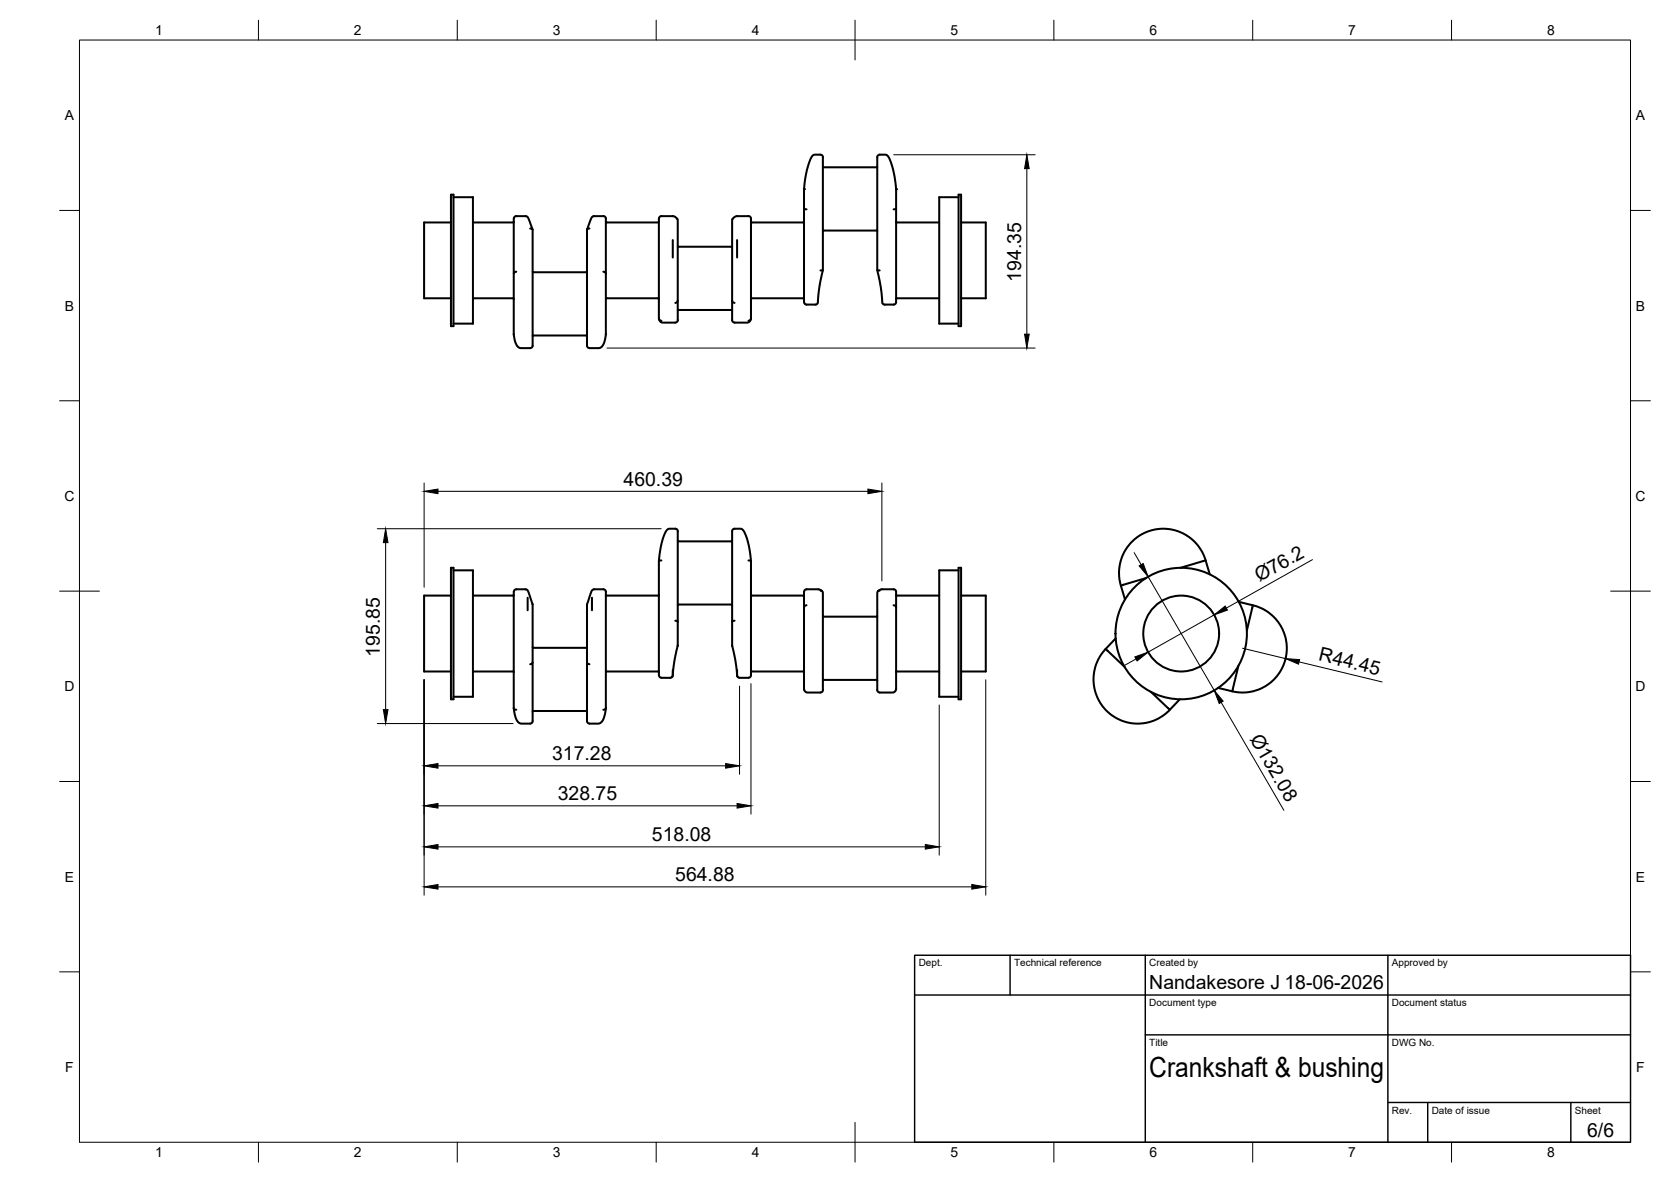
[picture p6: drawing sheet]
<svg xmlns="http://www.w3.org/2000/svg" width="420mm" height="297mm" viewBox="0 0 420 297" stroke-linecap="round" stroke-linejoin="round" font-family="sans-serif">
<!-- layer: Visible -->
<g fill="none" stroke="#000" stroke-width=".51">
<path d="M206.9 39.5v28.4l-.6 .1M206.9 39.5l-.2-.4-.4-.2h-1.5l-.6 .4-1.2 3-.7 3.5-.1 1.7v27.4a1.25 1.25 0 0 0 .6 1.6h2.3l.5-.3 .4-4.2 .9-4.1M113.4 48.9h.6v33.1h-.6zM113.4 55.9h-6.8v19.1h6.8M114 49.6h4.9v31.7h-4.9M129.2 55.7l-.2 .2h-10.1M133.3 57.4l.6 .3v29.2M133.9 57.7l-1.3-3.2-.3-.2h-2.5a1.19 1.19 0 0 0-.6 1.6v28.5l.5 1.9 .6 .9 .6 .3h2.4M147.6 57.7l1.3-3.2 .3-.2h2.5a1.2 1.2 0 0 1 .6 1.6v28.7l-.5 1.8-.6 .9-.6 .2h-2.4M148.2 57.4l-.6 .3v28.2a1.25 1.25 0 0 0 .6 1.6M152.4 55.7l.1 .2h13l.2-.2M188.8 55.7l.2 .2h13"/>
<path d="M202.2 55.7l-.2 .2M202.2 52.4l.6 .2M206.9 41.9l.2 .1h13.3l.2-.1M207.1 57.9h13.3M207.1 57.9l-.2 .2M220.4 57.9l.2 .2M225.3 55.7l.2 .2h10.7M225.3 52.4l-.6 .2M241 48.9h.7v33.1h-.7zM241 49.6h-4.8v31.7h4.8M241.7 55.9h6.2v19.1h-6.2M118.9 75h10.1l.2 .1"/>
<path d="M129.8 68.3l-.4 .1-.2 .4M133.9 68.3l.2 .1h13.3l.2-.1M151.7 68.3l.4 .1 .2 .4M152.4 75.1l.1-.1h13l.2 .1M169.2 60.3v4.4M170.4 75.5l-.1 .4-.5 .2M170.4 61.8l.2 .2h13.3l.2-.2M170.4 78l.2-.1h13.3l.2 .1M184.1 75.5l.1 .4 .5 .2M185.3 60.3v4.4M202 75h-13l-.2 .1M202 75l.2 .1"/>
<path d="M220.6 67.9l.8 4.1 .5 4.2 .4 .3h2.4M221.2 68l-.6-.1v-27.4a1.27 1.27 0 0 1 .6-1.6h1.7l.7 .8 1 2.9 .6 3.4 .1 1.5v27.4a1.27 1.27 0 0 1-.6 1.6M236.2 75h-10.7l-.2 .1M133.9 86.8l-.1 .5-.5 .2M133.9 84.5l.2-.2h13.3l.2 .2M165.7 80.2l.3 .6 .4 .2 3.4 .1M166.3 80.6l-.4-.2-.2-.3v-24.2a1.26 1.26 0 0 1 .6-1.6h3l.6 .3 .5 .7v25.1l-.1 .5-.5 .2M188.2 80.6l.4-.2 .2-.3v-24.2a1.27 1.27 0 0 0-.6-1.6h-3l-.6 .3-.5 .7v25.1l.2 .5 .4 .2M188.8 80.2l-.3 .6-.4 .2-3.4 .1M170.4 135.9l.2 .1h13.3l.2-.1M113.4 142.7h.6v33h-.6zM113.4 149.7h-6.8v19h6.8"/>
<path d="M114 143.3h4.9v31.8h-4.9M129.2 149.5l-.2 .2h-10.1M132.7 150.2v3.2M148.8 150.2v3.2M148.9 148.3l.5-.2h2.3a1.22 1.22 0 0 1 .6 1.6v28.7l-.5 2.2-.7 1-.6 .2h-2.3a1.24 1.24 0 0 1-.6-1.6v-28.3zM152.4 149.5l.1 .2h13l.2-.2M165.7 141v28.7M165.7 141l.5-3.8 1.1-3.5 .8-.8h1.7a1.22 1.22 0 0 1 .6 1.5v27.8M166.3 140.9l-.6 .1M169.8 156l.6 .2M170.4 152.1l.2-.2h13.3l.2 .2M184.7 156l-.6 .2"/>
<path d="M188.2 140.9l.6 .1M188.8 141v28.7M188.8 141l-.5-3.8-1.1-3.5-.8-.8h-1.7a1.2 1.2 0 0 0-.6 1.5v27.8M188.8 149.5l.2 .2h13M202.2 149.5l-.2 .2M202.8 152.1l-.4 .1-.2 .5M206.3 148.4a.55 .55 0 0 1 .6 .6v24.4M206.7 148.6l-1-.5h-2.9l-.4 .2-.2 .4v24.5l.2 .6 .5 .2h3.4M206.9 154.8l.2 .2h13.3l.2-.2M221.2 148.4a.55 .55 0 0 0-.6 .6v24.4M224.7 152.1l.4 .1 .2 .5M224.7 148.1h-3l-1 .5"/>
<path d="M224.7 148.1l.4 .2 .2 .4v24.5l-.3 .6-.4 .2h-3.4M225.3 149.5l.2 .2h10.7M241 142.7h.7v33h-.7zM241 143.3h-4.8v31.8h4.8M241.7 149.7h6.2v19h-6.2M288.1 145.3l-6.3 1.9 1.1 3.5M303.1 140.9l-6.3 1.8M304.2 144.3l-1.1-3.4a11.1 11.1 0 0 0-13.8-7.6 11.1 11.1 0 0 0-7.5 13.9M311.5 151.2l3.5 .9-1.5 6.4M315 152.1a11.1 11.1 0 0 1 8.2 13.4 11.1 11.1 0 0 1-13.4 8.2M118.9 168.7h10.1l.2 .2M129.2 178v-28.3a1.24 1.24 0 0 1 .6-1.6h2.4l.4 .2 1.3 3.6v29.3"/>
<path d="M129.2 178l.1 .2 .5 .2M129.2 178l.5 2.5 .8 1.2 .5 .1h2.3l.5-.2 .1-.4M133.9 166.4l-.1 .4-.5 .1M133.9 162.6l.2 .2h13.3l.2-.2M133.9 178.8l.2-.1h13.3l.2 .1M147.6 166.4l.2 .4 .4 .1M152.3 178l-.1 .2-.5 .2M152.4 168.9l.1-.2h13l.2 .2M165.7 169.7l.2 .4 .4 .2M169.2 168.4v1.3M170.4 162.2l-.8 3.9-.5 3.9-.5 .3h-2.3M170.4 162.2h.1"/>
<path d="M184.1 162.2l.8 3.9 .5 3.9 .5 .3h2.3M184.1 162.2h.1M185.3 168.4v1.3M188.8 169.7l-.2 .4-.4 .2M202 168.7h-13l-.2 .2M202 168.7l.2 .2M206.9 173.4l-.2 .4-.4 .2M206.9 171l.2-.2 13.3 .1 .2 .1M220.6 173.4l.2 .4 .4 .2M236.2 168.7h-10.7l-.2 .2M278 163.1a11.1 11.1 0 0 0 .4 15.7 11.1 11.1 0 0 0 15.8-.4M278 163.1l4.8 4.5"/>
<path d="M280.5 160.4l-2.5 2.7M289.4 173.8l4.7 4.6 2.6-2.7M306.3 172.9l3.5 .8M311.4 167.3l-1.6 6.4"/>
<circle cx="297" cy="159.2" r="9.5"/>
<circle cx="297" cy="159.2" r="16.5"/>
</g>
<g fill="#000">
<circle cx="202.2" cy="47.5" r=".25"/>
<circle cx="225.3" cy="47.5" r=".25"/>
</g>
<!-- layer: BORDER -->
<g fill="none" stroke="#000" stroke-width=".25">
<path d="M20 10.1h390v276.9h-390zM65 5.1v5M115 5.1v5M165 5.1v5M215 5.1v10M265 5.1v5M315 5.1v5M365 5.1v5M15 52.9h5M410 52.9h5M15 100.7h5M410 100.7h5"/>
<path d="M15 148.6h10M405 148.6h10M15 196.4h5M410 196.4h5M15 244.2h5M410 244.2h5M65 287v5M115 287v5M165 287v5M215 282.1v9.9M265 287v5M315 287v5"/>
<path d="M365 287v5"/>
</g>
<!-- layer: TITLEBLOCK -->
<path d="M230 240.1h180v46.9h-180zM230 250h180M254 240.1v9.9M288 240.1v46.9M349 240.1v46.9M288 260.1h122M349 277.1h61M359 277.1v9.9M395 277.1v9.9" fill="none" stroke="#000" stroke-width=".36"/>
<!-- layer: FD_Dimensions -->
<g fill="none" stroke="#000" stroke-width=".25">
<path d="M224.7 38.9h35.6M258.2 42.4v41.6M152.6 87.5h107.7M94.9 132.9h71.3M97 136.4v41.9M106.6 121.4v26.2M110.1 123.5h108.1M221.7 121.4v24.6M285.2 138.9l1.7 3M288.7 144.9l16.6 28.6M305.3 154.5l-16.6 9.4M330 140.6l-21.6 12.2"/>
<path d="M106.6 170.8v54.2M185.9 172.4v22.2M188.8 171.8v32.8M236.2 177.2v37.7M247.9 170.8v54.2M285.6 165.6l-3 1.7M307 176.5l15.8 27.1M312.4 162.9l10.8 2.6M326.6 166.3l20.9 5.1M94.9 181.8h34.1M110.1 192.5h72.4M110.1 212.8h122.6"/>
<path d="M110.1 202.5h75.2M110.1 222.9h134.2"/>
</g>
<g fill="#000" stroke="#000" stroke-width=".25">
<path d="M258.2 38.9l.6 3.5h-1.2zM257.6 84h1.2l-.6 3.5zM97 132.9l.6 3.5h-1.2zM106.6 123.5l3.5-.6v1.2zM218.2 122.9l3.5 .6-3.5 .6zM286.4 142.2l1-.6 1.3 3.3zM305.3 154.5l2.8-2.2 .5 1zM96.4 178.3h1.2l-.6 3.5zM285.3 165.1l3.4-1.2-2.8 2.2zM305.3 173.5l2.3 2.7-1 .6zM323.2 165.5l3.6 .3-.3 1.1zM106.6 192.5l3.5-.6v1.1z"/>
<path d="M182.5 191.9l3.4 .6-3.4 .5zM106.6 212.8l3.5-.6v1.2zM106.6 202.5l3.5-.6v1.2zM185.3 201.9l3.5 .6-3.5 .6zM232.7 212.2l3.5 .6-3.5 .6zM106.6 222.9l3.5-.6v1.1zM244.3 222.3l3.6 .6-3.6 .5z"/>
</g>
<text font-size="7" x="289" y="270.6">Crankshaft &amp; bushing</text>
<g font-size="4.9">
<text x="256.7" y="70.8" transform="rotate(-90 256.7 70.8)">194.35</text>
<text x="156.8" y="122">460.39</text>
<text x="316.7" y="146.4" transform="rotate(-29 316.7 146.4)">Ø76.2</text>
<text x="95.5" y="165" transform="rotate(-90 95.5 165)">195.85</text>
<text x="331.4" y="166" transform="rotate(14 331.4 166)">R44.45</text>
<text x="314.1" y="185.6" transform="rotate(60 314.1 185.6)">Ø132.08</text>
<text x="138.8" y="191">317.28</text>
<text x="140.3" y="201">328.75</text>
<text x="163.9" y="211.4">518.08</text>
<text x="169.8" y="221.4">564.88</text>
<text x="289" y="248.5">Nandakesore J 18-06-2026</text>
<text x="399.1" y="285.7">6/6</text>
</g>
<g font-size="3.5">
<text x="39" y="8.8">1</text>
<text x="89" y="8.8">2</text>
<text x="139" y="8.8">3</text>
<text x="189" y="8.8">4</text>
<text x="239" y="8.8">5</text>
<text x="289" y="8.8">6</text>
<text x="339" y="8.8">7</text>
<text x="389" y="8.8">8</text>
<text x="16.3" y="30.2">A</text>
<text x="411.3" y="30.2">A</text>
<text x="16.3" y="78">B</text>
<text x="411.3" y="78">B</text>
<text x="16.2" y="125.9">C</text>
<text x="411.2" y="125.9">C</text>
<text x="16.2" y="173.7">D</text>
<text x="411.2" y="173.7">D</text>
<text x="16.3" y="221.6">E</text>
<text x="411.3" y="221.6">E</text>
<text x="16.4" y="269.4">F</text>
<text x="411.4" y="269.4">F</text>
<text x="39" y="290.8">1</text>
<text x="89" y="290.8">2</text>
<text x="139" y="290.8">3</text>
<text x="189" y="290.8">4</text>
<text x="239" y="290.8">5</text>
<text x="289" y="290.8">6</text>
<text x="339" y="290.8">7</text>
<text x="389" y="290.8">8</text>
</g>
<g font-size="2.5">
<text x="231" y="242.9">Dept.</text>
<text x="255" y="242.9">Technical reference</text>
<text x="289" y="242.9">Created by</text>
<text x="350" y="242.9">Approved by</text>
<text x="289" y="252.8">Document type</text>
<text x="350" y="252.8">Document status</text>
<text x="289" y="262.9">Title</text>
<text x="350" y="262.9">DWG No.</text>
<text x="350" y="279.9">Rev.</text>
<text x="360" y="279.9">Date of issue</text>
<text x="396" y="279.9">Sheet</text>
</g>
</svg>
